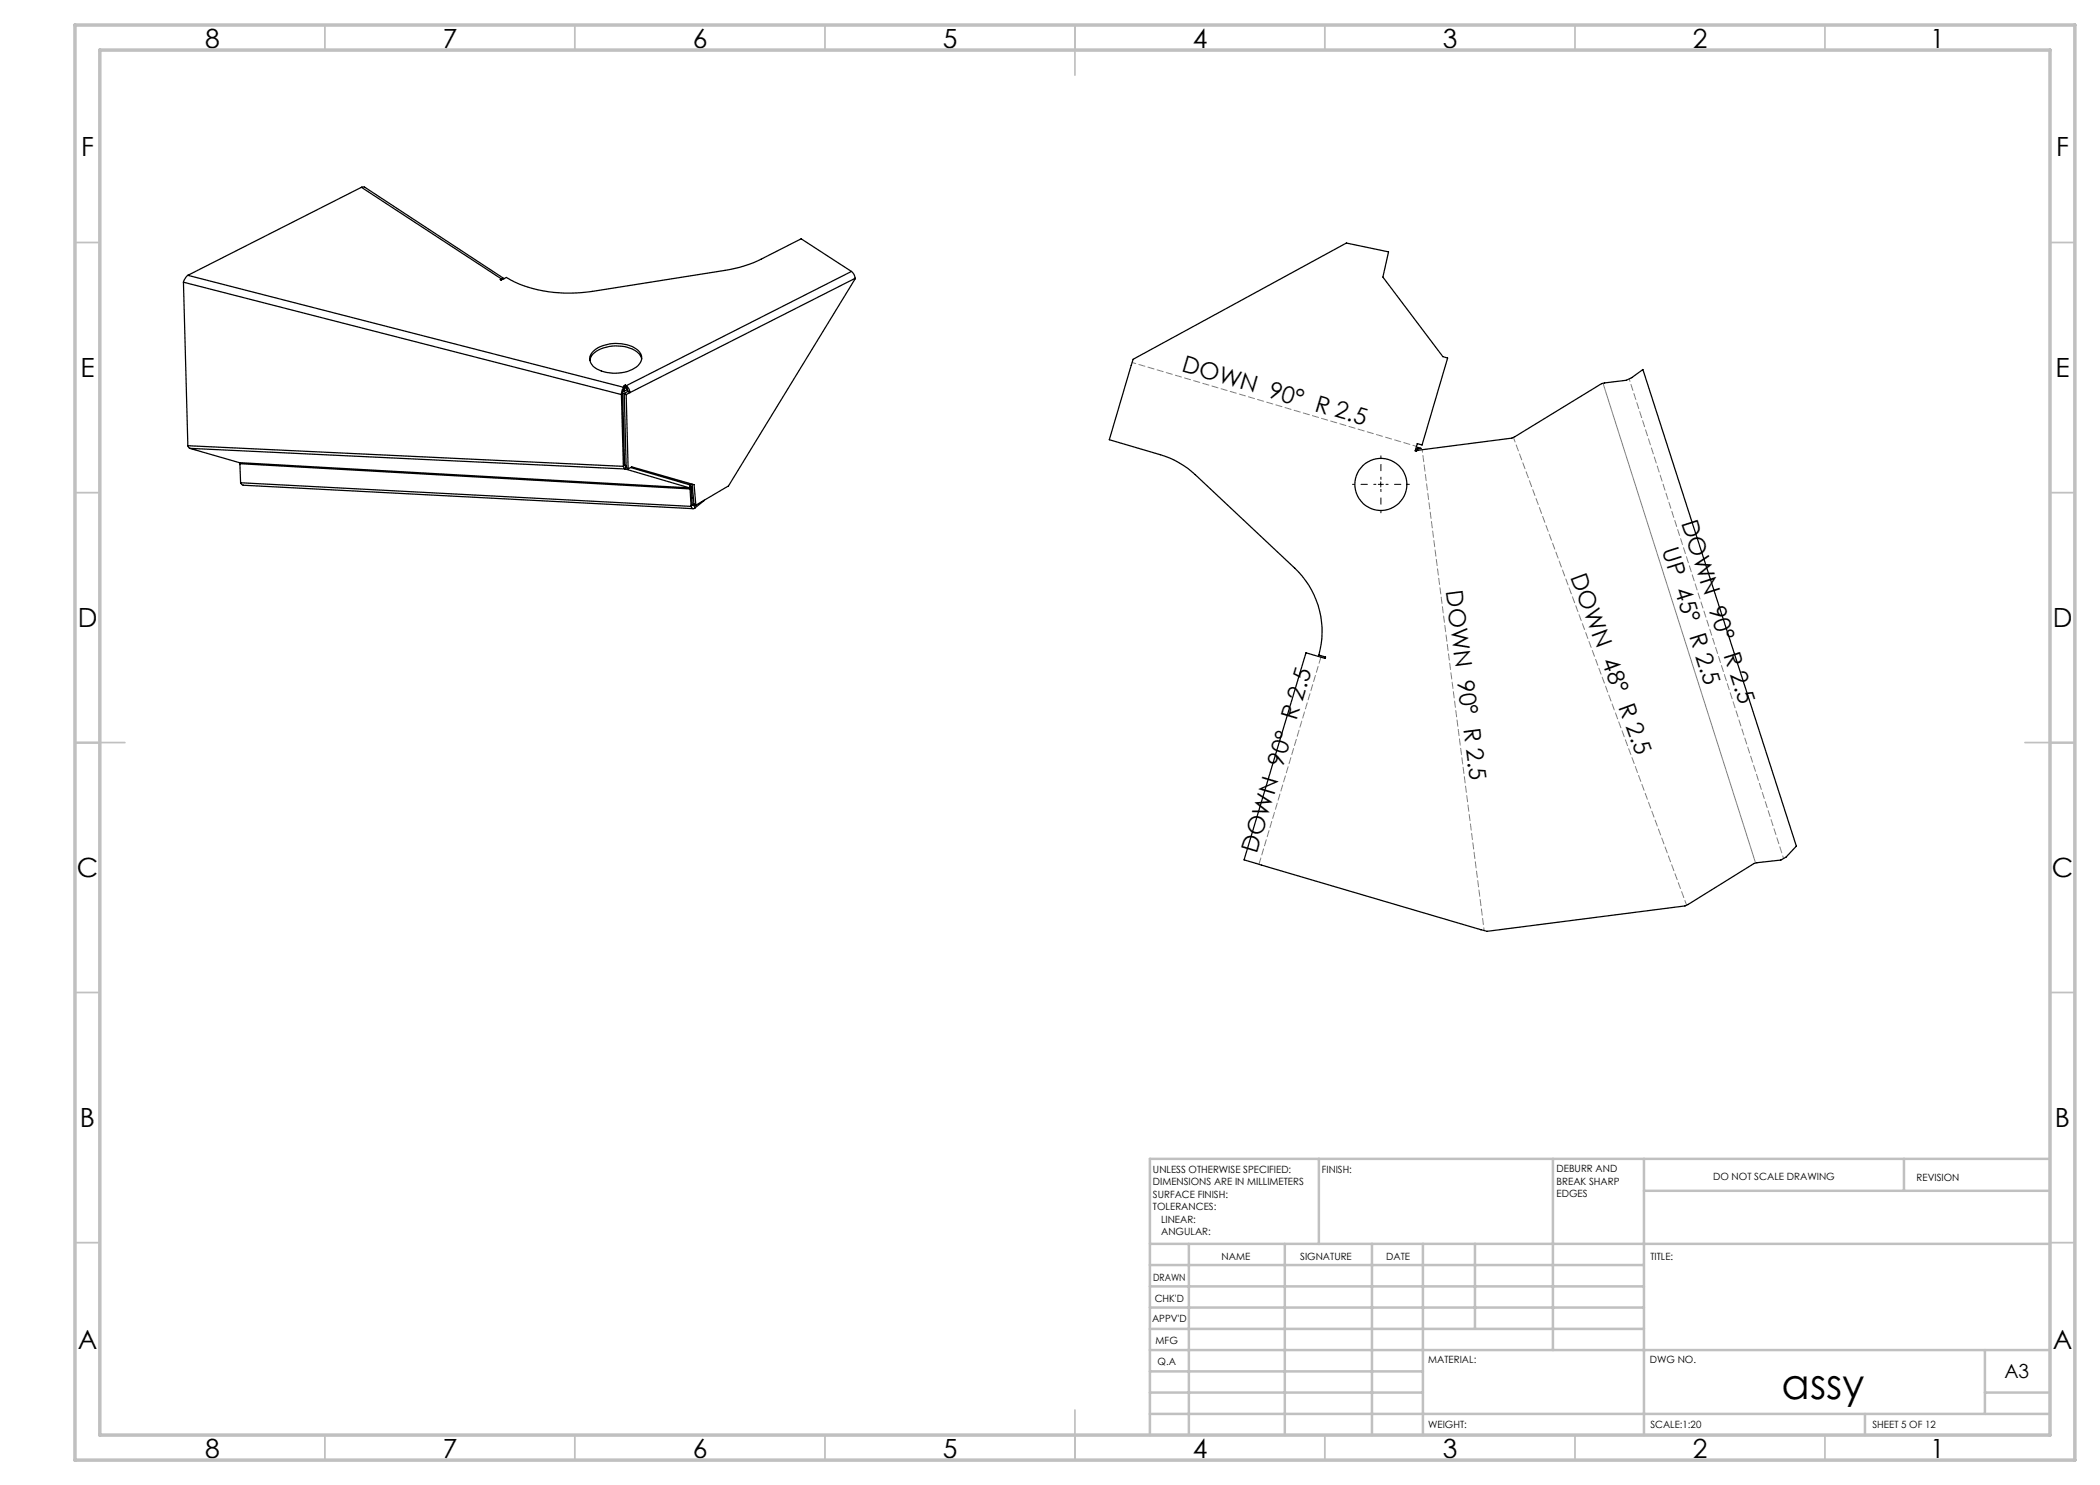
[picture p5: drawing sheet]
<svg xmlns="http://www.w3.org/2000/svg" width="420mm" height="297mm" viewBox="0 0 420 297" stroke-linecap="round" stroke-linejoin="round" font-family="sans-serif">
<path d="M275.2 96.9h-4.7M276.2 95.9v-4.7M276.2 97.9v4.7M277.2 96.9h4.7" fill="none" stroke="#000" stroke-width=".2" stroke-dasharray="15.2 1.3 1.3 1.3" stroke-dashoffset="14.8"/>
<path d="M275.7 96.9h1M276.2 96.4v1" fill="none" stroke="#000" stroke-width=".2"/>
<path d="M320.6 76.7l30.5 95.9" fill="none" stroke="#808080" stroke-width=".2"/>
<path d="M283.3 89.3l-56.9-16.8" fill="none" stroke="#808080" stroke-width=".2" stroke-dasharray="1.3 .6" stroke-dashoffset=".5"/>
<path d="M337.3 181l-34.6-93.5" fill="none" stroke="#808080" stroke-width=".2" stroke-dasharray="1.3 .6" stroke-dashoffset=".3"/>
<path d="M264.2 131.4l-12.4 41.4" fill="none" stroke="#808080" stroke-width=".2" stroke-dasharray="1.3 .6"/>
<path d="M356.7 171.7l-30.9-95.9M296.8 186.1l-12.4-96.2" fill="none" stroke="#808080" stroke-width=".2" stroke-dasharray="1.3 .6" stroke-dashoffset=".7"/>
<g fill="none" stroke="#c0c0c0" stroke-width=".35">
<path d="M65 5v5M115 5v5M165 5v5M215 5v10M265 5v5M315 5v5M365 5v5M15 48.5h5M410 48.5h5M15 98.5h5M410 98.5h5M15 148.5h10"/>
<path d="M405 148.5h10M15 198.5h5M410 198.5h5M15 248.5h5M410 248.5h5M65 287v5M115 287v5M165 287v5M215 282v10M265 287v5M315 287v5M365 287v5"/>
</g>
<g fill="none" stroke="#c0c0c0" stroke-width=".5">
<path d="M263.8 231.8v17M310.6 231.8v38.2M328.8 231.8v55.2M328.8 238.2h81.2M380.8 231.8v6.4M410 231.8h-180v55.2M230 248.8h180M230 257.3h98.8M230 253h98.8M237.8 248.8v38.2M257 248.8v38.2M274.4 248.8v38.2"/>
<path d="M284.6 248.8v38.2M295 248.8v17M230 265.8h98.8M230 261.5h98.8M230 278.5h54.6M230 274.3h54.6M230 270h180M397 278.5h13M397 270v12.8M230 282.8h180M373 282.8v4.2"/>
</g>
<path d="M15 5h400v287h-400zM20 10h390v277h-390z" fill="none" stroke="#c0c0c0" stroke-width=".7"/>
<g fill="none" stroke="#000" stroke-width=".25">
<path d="M72.3 37.5l.6-.1 27.9 18.3-.5 .1M72.3 37.5l28 18.3M72.3 37.5l-34.7 17.6M36.7 56.4l87.6 22.5M36.7 56.4l.9 32.7M37.6 55.1l-.5 .5-.4 .8M37.6 55.1l87.1 22.4M100.3 55.8v.2M170.3 54.3l-10.1-6.5-8 4.1a25.3 25.3 0 0 1-7.2 2.2l-26.5 4.2a26.4 26.4 0 0 1-17.2-2.8l-1.1 .5-.2-.1 .3-.1M170.3 54.3a1.77 1.77 0 0 1 .7 1.4M170.3 54.3l-45.1 22.8M171 55.7l-25.3 41.5-6.5 3.8"/>
<path d="M171 55.7l-45 22.8M118.6 70.3a7.5 7.5 0 0 1 9-.2 2.01 2.01 0 0 1-.3 3.3 7.8 7.8 0 0 1-8.7-.1 1.99 1.99 0 0 1 0-3zM124.3 78.9l.4 14.4M124.5 78.6l-.2 .3M124.5 78.6l.4 14.4M124.7 77.5l-.3 .6-.1 .8M124.7 78l-.2 .6M124.7 77.5v.5M124.8 77.9l-.1 .1M124.8 77.3l.3 .1-.3 .3M124.8 77.3l-.1 .2M124.8 78.7l.4 .2"/>
<path d="M124.8 78.7l.4 14.8 .4 .3M124.8 77.3l.1 .4M125.1 77l.1 .1M125.1 77l-.3 .1 .5 .4M125.1 77v.3M125.2 77.1a1.77 1.77 0 0 1 .8 1.4M125.2 78.9l.4 14.9M125.2 77.1v.3M125.3 77.7l.3 .6M125.3 77.5l-.5 .2M125.3 77.5v.5l-.5 .2v-.5M125.6 78.3l.4 .2"/>
<path d="M125.6 78.3l-.8 .4M126 78.5l-.8 .4M128.3 71.8a3.5 3.5 0 0 0-2.9-2.3 7.6 7.6 0 0 0-6.8 1.3l-.2 .3-.4 1M226.6 71.9l42.7-23.3 8.4 1.8-1.1 5 12 15.9 .9 .3-5.1 17.4-.9-.3-.5 1.5h.3l.2-.7 .7 .2h-.7v.4l18.9-2.5 17.9-10.9 5-.6 1.1-.6 2.2-1.6 30.7 95.3-2.1 2.2-1 .6-5.4 .7-13.8 8.5-39.6 5.1-48.6-14.3 12.4-41.4 3.8 1.1 .1-.3-1.3-.4a17.5 17.5 0 0 0-4.9-17.4l-19.9-18.7a17.9 17.9 0 0 0-6.9-4l-10.2-3zM37.6 89.1l.4 .6M37.6 89.1l87.1 4.2M38 89.7l87.1 4.1M38 89.7l9.9 2.8M47.9 92.5l.1 .2M47.9 92.5l90 5.1M48 92.7l90 5.1M48 92.7l.1 3.9"/>
<path d="M48.1 96.6l.5 .4M48.1 96.6l90.1 4.7M48.6 97l90.1 4.7M124.7 93.3l.4 .5M124.9 93l.2 .2M124.9 93l-.2 .3M125.1 93.8l12.8 3.8M125.1 93.2v.6M125.1 93.2h.1M125.6 93.8l.8-.4 12.4 3.5 .4 4.1M126.2 93.5l11.8 3.5M137.9 97.6l.1 .2"/>
<path d="M138 97l.3 .4M138 97l-.1 .6M138 97.8l.2 3.5M138.3 97.4l-.3 .4M138.3 97.4l.2 3.5M138.4 99.5h.3M138.4 96.8l.4 4 .4 .2M138.2 101.3a.48 .48 0 0 0 .7 .4l.1-.1M138.5 100.9l.2 .2h.2M138.5 100.9l-.3 .4M138.5 101l.4 .1M138.9 101.1l.1 .5"/>
<path d="M139.1 101l-.2 .1M140.8 100l-1.8 1.6"/>
<circle cx="276.2" cy="96.9" r="5.2"/>
</g>
<text font-size="8.5" x="356.3" y="279.7">assy</text>
<g font-size="5.3">
<text x="41" y="9.5">8</text>
<text x="88.5" y="9.5">7</text>
<text x="138.5" y="9.5">6</text>
<text x="188.5" y="9.5">5</text>
<text x="238.5" y="9.5">4</text>
<text x="288.5" y="9.5">3</text>
<text x="338.5" y="9.5">2</text>
<text x="386" y="9.5">1</text>
<text x="16.2" y="31.2">F</text>
<text x="411.2" y="31.2">F</text>
<text x="16.1" y="75.5">E</text>
<text x="411.1" y="75.5">E</text>
<text x="15.5" y="125.5">D</text>
<text x="410.5" y="125.5">D</text>
<text x="15.4" y="175.5">C</text>
<text x="410.4" y="175.5">C</text>
<text x="16" y="225.5">B</text>
<text x="411" y="225.5">B</text>
<text x="15.5" y="269.7">A</text>
<text x="410.5" y="269.7">A</text>
<text x="41" y="291.5">8</text>
<text x="88.5" y="291.5">7</text>
<text x="138.5" y="291.5">6</text>
<text x="188.5" y="291.5">5</text>
<text x="238.5" y="291.5">4</text>
<text x="288.5" y="291.5">3</text>
<text x="338.5" y="291.5">2</text>
<text x="386" y="291.5">1</text>
</g>
<g font-size="4.7">
<text x="236.2" y="74.3" transform="rotate(16 236.2 74.3)">DOWN 90° R 2.5</text>
<text x="336.2" y="104.6" transform="rotate(72 336.2 104.6)">DOWN 90° R 2.5</text>
<text x="332.3" y="110" transform="rotate(72 332.3 110)">UP 45° R 2.5</text>
<text x="289.1" y="118.3" transform="rotate(83 289.1 118.3)">DOWN 90° R 2.5</text>
<text x="314" y="115.4" transform="rotate(70 314 115.4)">DOWN 48° R 2.5</text>
<text x="251.4" y="170.8" transform="rotate(-73 251.4 170.8)">DOWN 90° R 2.5</text>
</g>
<text font-size="3.9" x="400.9" y="275.5">A3</text>
<g font-size="2">
<text x="230.6" y="234.6">UNLESS OTHERWISE SPECIFIED:</text>
<text x="230.6" y="237.1">DIMENSIONS ARE IN MILLIMETERS</text>
<text x="230.6" y="239.6">SURFACE FINISH:</text>
<text x="264.4" y="234.6">FINISH:</text>
<text x="311.3" y="234.5">DEBURR AND</text>
<text x="311.3" y="237">BREAK SHARP</text>
<text x="311.3" y="239.5">EDGES</text>
<text x="342.6" y="236">DO NOT SCALE DRAWING</text>
<text x="383.3" y="236.2">REVISION</text>
<text x="230.6" y="242.1">TOLERANCES:</text>
<text x="232.2" y="244.6">LINEAR:</text>
<text x="232.2" y="247.1">ANGULAR:</text>
<text x="244.3" y="252">NAME</text>
<text x="260" y="251.9">SIGNATURE</text>
<text x="277.2" y="251.9">DATE</text>
<text x="330.1" y="251.9">TITLE:</text>
<text x="230.6" y="256.1">DRAWN</text>
<text x="230.9" y="260.3">CHK'D</text>
<text x="230.4" y="264.4">APPV'D</text>
<text x="231.1" y="268.8">MFG</text>
<text x="231.5" y="273">Q.A</text>
<text x="285.6" y="272.5">MATERIAL:</text>
<text x="330" y="272.5">DWG NO.</text>
<text x="285.6" y="285.5">WEIGHT:</text>
<text x="330.1" y="285.6">SCALE:1:20</text>
<text x="374.5" y="285.6">SHEET 5 OF 12</text>
</g>
</svg>
